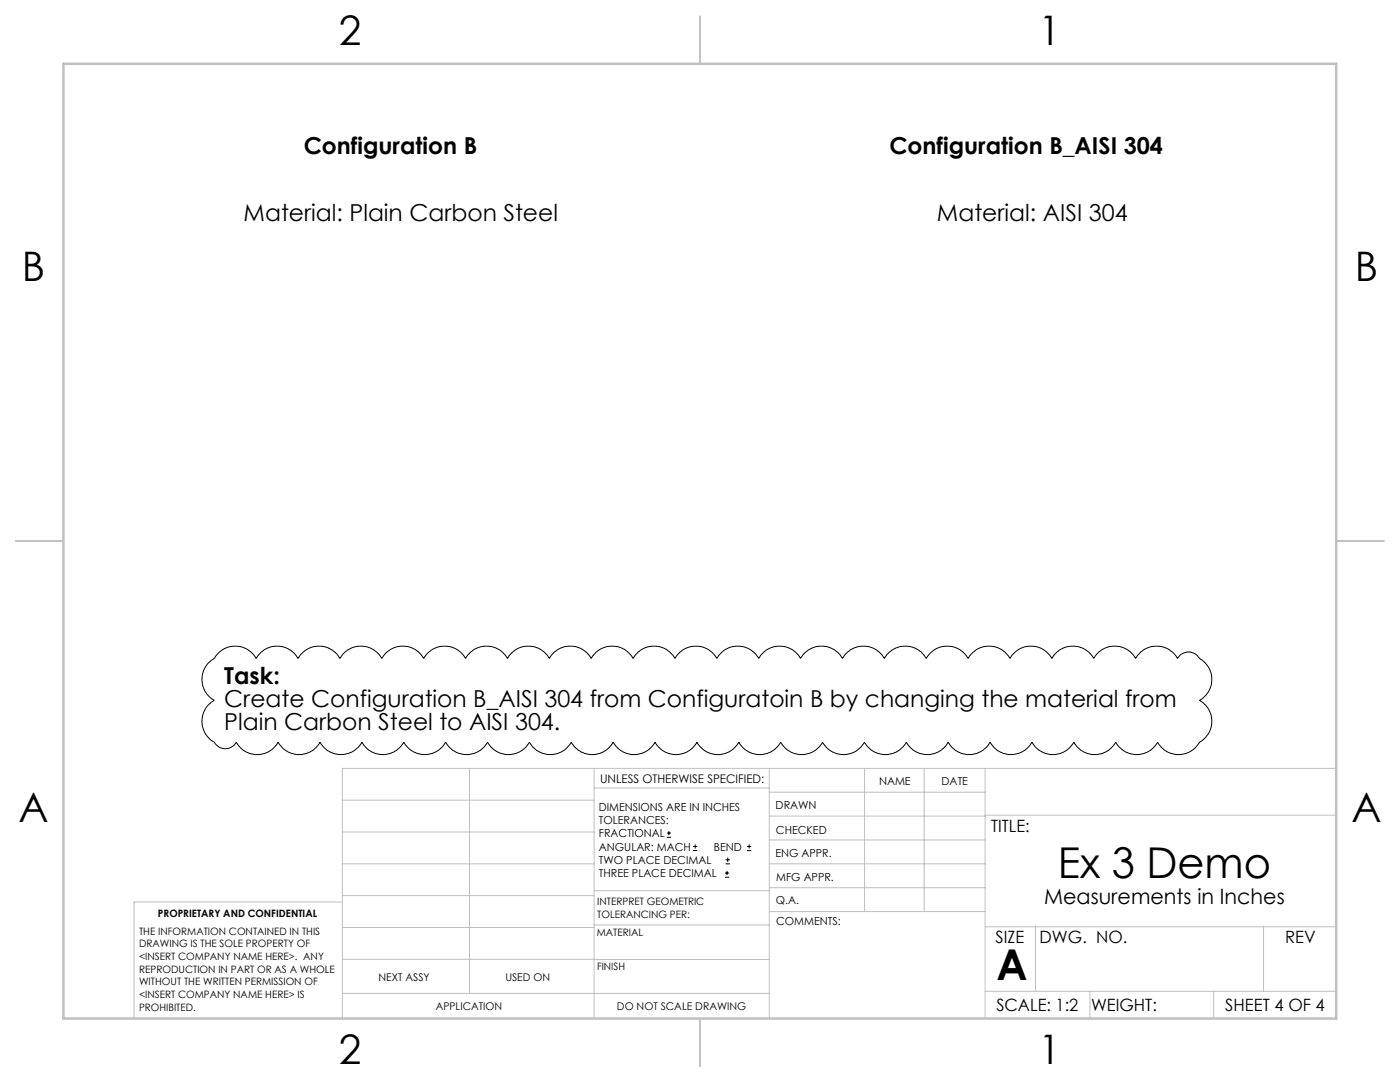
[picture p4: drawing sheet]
<svg xmlns="http://www.w3.org/2000/svg" width="279mm" height="216mm" viewBox="0 0 279 216" stroke-linecap="round" stroke-linejoin="round" font-family="sans-serif">
<g fill="none" stroke="#000" stroke-width=".2">
<path d="M41.5 132.4l1.4-1.3a4.8 4.8 0 0 1 8.2 .3 4.8 4.8 0 0 1 8.4 0 4.8 4.8 0 0 1 8.3 0 4.8 4.8 0 0 1 8.4 0 4.8 4.8 0 0 1 8.4 0 4.8 4.8 0 0 1 8.3 0 4.8 4.8 0 0 1 8.4 0 4.8 4.8 0 0 1 8.3 0 4.8 4.8 0 0 1 8.4 0 4.8 4.8 0 0 1 8.3 0 4.8 4.8 0 0 1 8.4 0 4.8 4.8 0 0 1 8.4 0 4.8 4.8 0 0 1 8.3 0 4.8 4.8 0 0 1 8.4 0 4.8 4.8 0 0 1 8.3 0 4.8 4.8 0 0 1 8.4 0 4.8 4.8 0 0 1 8.4 0 4.8 4.8 0 0 1 8.3 0 4.8 4.8 0 0 1 8.4 0 4.8 4.8 0 0 1 8.3 0 4.8 4.8 0 0 1 8.4 0 4.8 4.8 0 0 1 8.3 0 4.8 4.8 0 0 1 8.4 0 2.55 2.55 0 0 1 4.4 0 4.8 4.8 0 0 1 0 8.3 4.8 4.8 0 0 1 0 8.4 4.8 4.8 0 0 1-8.4 0 4.8 4.8 0 0 1-8.3 0 4.8 4.8 0 0 1-8.4 0 4.8 4.8 0 0 1-8.3 0 4.8 4.8 0 0 1-8.4 0 4.8 4.8 0 0 1-8.4 0 4.8 4.8 0 0 1-8.3 0 4.8 4.8 0 0 1-8.4 0 4.8 4.8 0 0 1-8.4 0 4.8 4.8 0 0 1-8.3 0 4.7 4.7 0 0 1-8.3 0 4.8 4.8 0 0 1-8.4 0 4.8 4.8 0 0 1-8.4 0 4.8 4.8 0 0 1-8.3 0 4.8 4.8 0 0 1-8.4 0 4.8 4.8 0 0 1-8.3 0 4.8 4.8 0 0 1-8.4 0 4.8 4.8 0 0 1-8.4 0 4.8 4.8 0 0 1-8.3 0 4.8 4.8 0 0 1-8.4 0 4.8 4.8 0 0 1-8.3 0 4.8 4.8 0 0 1-8.4 0 4.7 4.7 0 0 1-8.3 0 2.51 2.51 0 0 1-4.4 0 4.8 4.8 0 0 1 0-8.4 4.8 4.8 0 0 1-1.3-7.3zM133.1 167.1h.8M133.1 166.2h.8M133.5 165.8v.9M138.3 169.7h.8M138.3 168.9h.8M138.7 168.5v.8M144.7 175h.8M144.7 174.2h.8M144.8 172.4h.9M144.8 171.6h.9M145.1 173.8v.8"/>
<path d="M145.2 171.1v.9M149.1 169.7h.8M149.1 168.9h.8M149.5 168.5v.8"/>
</g>
<g fill="none" stroke="#c0c0c0" stroke-width=".2">
<path d="M68.3 159.7h50.3M93.7 153.3v44.9M118.6 153.3v49.9M118.6 157.2h34.9M153.5 153.3v49.9M153.5 158.1h43.1M172.5 153.3v28.6M184.4 153.3v28.6M196.6 153.3v49.9M266.7 153.3h-198.4v49.9M68.3 178.7h50.3M68.3 172.4h50.3"/>
<path d="M68.3 166h50.3M68.3 180h-41.6v23.2M118.6 177.7h35M153.5 167.6h43.1M153.5 162.8h43.1M153.5 172.4h43.1M153.5 177.1h43.1M196.6 162.7h70.1M68.3 198.2h85.2M68.3 191.4l85.2 .1M68.3 185.1h50.3M118.6 184.6h35"/>
<path d="M153.6 181.9h43M196.6 197.8h70.1M196.6 184.9h70.1M206.7 184.9v12.9M217.5 197.8v5.4M242.2 197.8v5.4M252.2 184.9v12.9"/>
</g>
<path d="M139.7 3.2v9.5M3.1 107.9h9.6M266.7 107.9h9.5M139.7 203.2v9.6" fill="none" stroke="#c0c0c0" stroke-width=".25"/>
<path d="M12.7 12.7h254v190.5h-254z" fill="none" stroke="#c0c0c0" stroke-width=".5"/>
<g font-size="8.5">
<text x="211.1" y="175.2">Ex 3 Demo</text>
<text x="198.9" y="195.5">A</text>
</g>
<g font-size="8.1">
<text x="67.6" y="8.9">2</text>
<text x="207.3" y="8.9">1</text>
<text x="4.4" y="56.2">B</text>
<text x="270.4" y="56.2">B</text>
<text x="3.7" y="164.1">A</text>
<text x="269.7" y="164.1">A</text>
<text x="67.6" y="212.4">2</text>
<text x="207.3" y="212.4">1</text>
</g>
<g font-size="4.7">
<text x="60.6" y="30.8">Configuration B</text>
<text x="177.5" y="30.8">Configuration B_AISI 304</text>
<text x="48.6" y="44.1">Material: Plain Carbon Steel</text>
<text x="187" y="44.1">Material: AISI 304</text>
<text x="44.8" y="136.5">Task:</text>
<text x="44.8" y="141.1">Create Configuration B_AISI 304 from Configuratoin B by changing the material from</text>
<text x="44.8" y="145.6">Plain Carbon Steel to AISI 304.</text>
</g>
<text font-size="4.2" x="208.4" y="180.3">Measurements in Inches</text>
<g font-size="3.4">
<text x="197.8" y="166">TITLE:</text>
<text x="198.7" y="188.1">SIZE</text>
<text x="207.5" y="188.1">DWG. NO.</text>
<text x="256.5" y="188.2">REV</text>
<text x="198.8" y="201.7">SCALE: 1:2</text>
<text x="217.7" y="201.8">WEIGHT:</text>
<text x="244.5" y="201.7">SHEET 4 OF 4</text>
</g>
<text font-size="2.4" x="119.8" y="156.2">UNLESS OTHERWISE SPECIFIED:</text>
<g font-size="2.2">
<text x="119.5" y="161.8">DIMENSIONS ARE IN INCHES</text>
<text x="154.8" y="161.4">DRAWN</text>
<text x="175.4" y="156.6">NAME</text>
<text x="187.9" y="156.7">DATE</text>
<text x="119.5" y="164.4">TOLERANCES:</text>
<text x="119.5" y="167.1">FRACTIONAL</text>
<text x="154.9" y="166.3">CHECKED</text>
<text x="119.5" y="169.7">ANGULAR: MACH</text>
<text x="119.5" y="172.4">TWO PLACE DECIMAL</text>
<text x="142.5" y="169.7">BEND</text>
<text x="154.8" y="171">ENG APPR.</text>
<text x="119.5" y="175">THREE PLACE DECIMAL</text>
<text x="154.9" y="175.7">MFG APPR.</text>
<text x="154.9" y="180.4">Q.A.</text>
<text x="154.9" y="184.6">COMMENTS:</text>
</g>
<g font-size="2.1">
<text x="75.5" y="195.7">NEXT ASSY</text>
<text x="100.9" y="195.7">USED ON</text>
<text x="86.9" y="201.5">APPLICATION</text>
<text x="123.1" y="201.6">DO NOT SCALE DRAWING</text>
</g>
<g font-size="2">
<text x="31.5" y="182.9">PROPRIETARY AND CONFIDENTIAL</text>
<text x="119.2" y="180.6">INTERPRET GEOMETRIC</text>
<text x="119.2" y="183.1">TOLERANCING PER:</text>
<text x="27.8" y="186.5">THE INFORMATION CONTAINED IN THIS</text>
<text x="27.8" y="189">DRAWING IS THE SOLE PROPERTY OF</text>
<text x="27.8" y="191.6">&lt;INSERT COMPANY NAME HERE&gt;. ANY</text>
<text x="119.1" y="186.7">MATERIAL</text>
<text x="27.8" y="194.1">REPRODUCTION IN PART OR AS A WHOLE</text>
<text x="27.8" y="196.6">WITHOUT THE WRITTEN PERMISSION OF</text>
<text x="119.1" y="193.5">FINISH</text>
<text x="27.8" y="199.1">&lt;INSERT COMPANY NAME HERE&gt; IS</text>
<text x="27.8" y="201.7">PROHIBITED.</text>
</g>
</svg>
